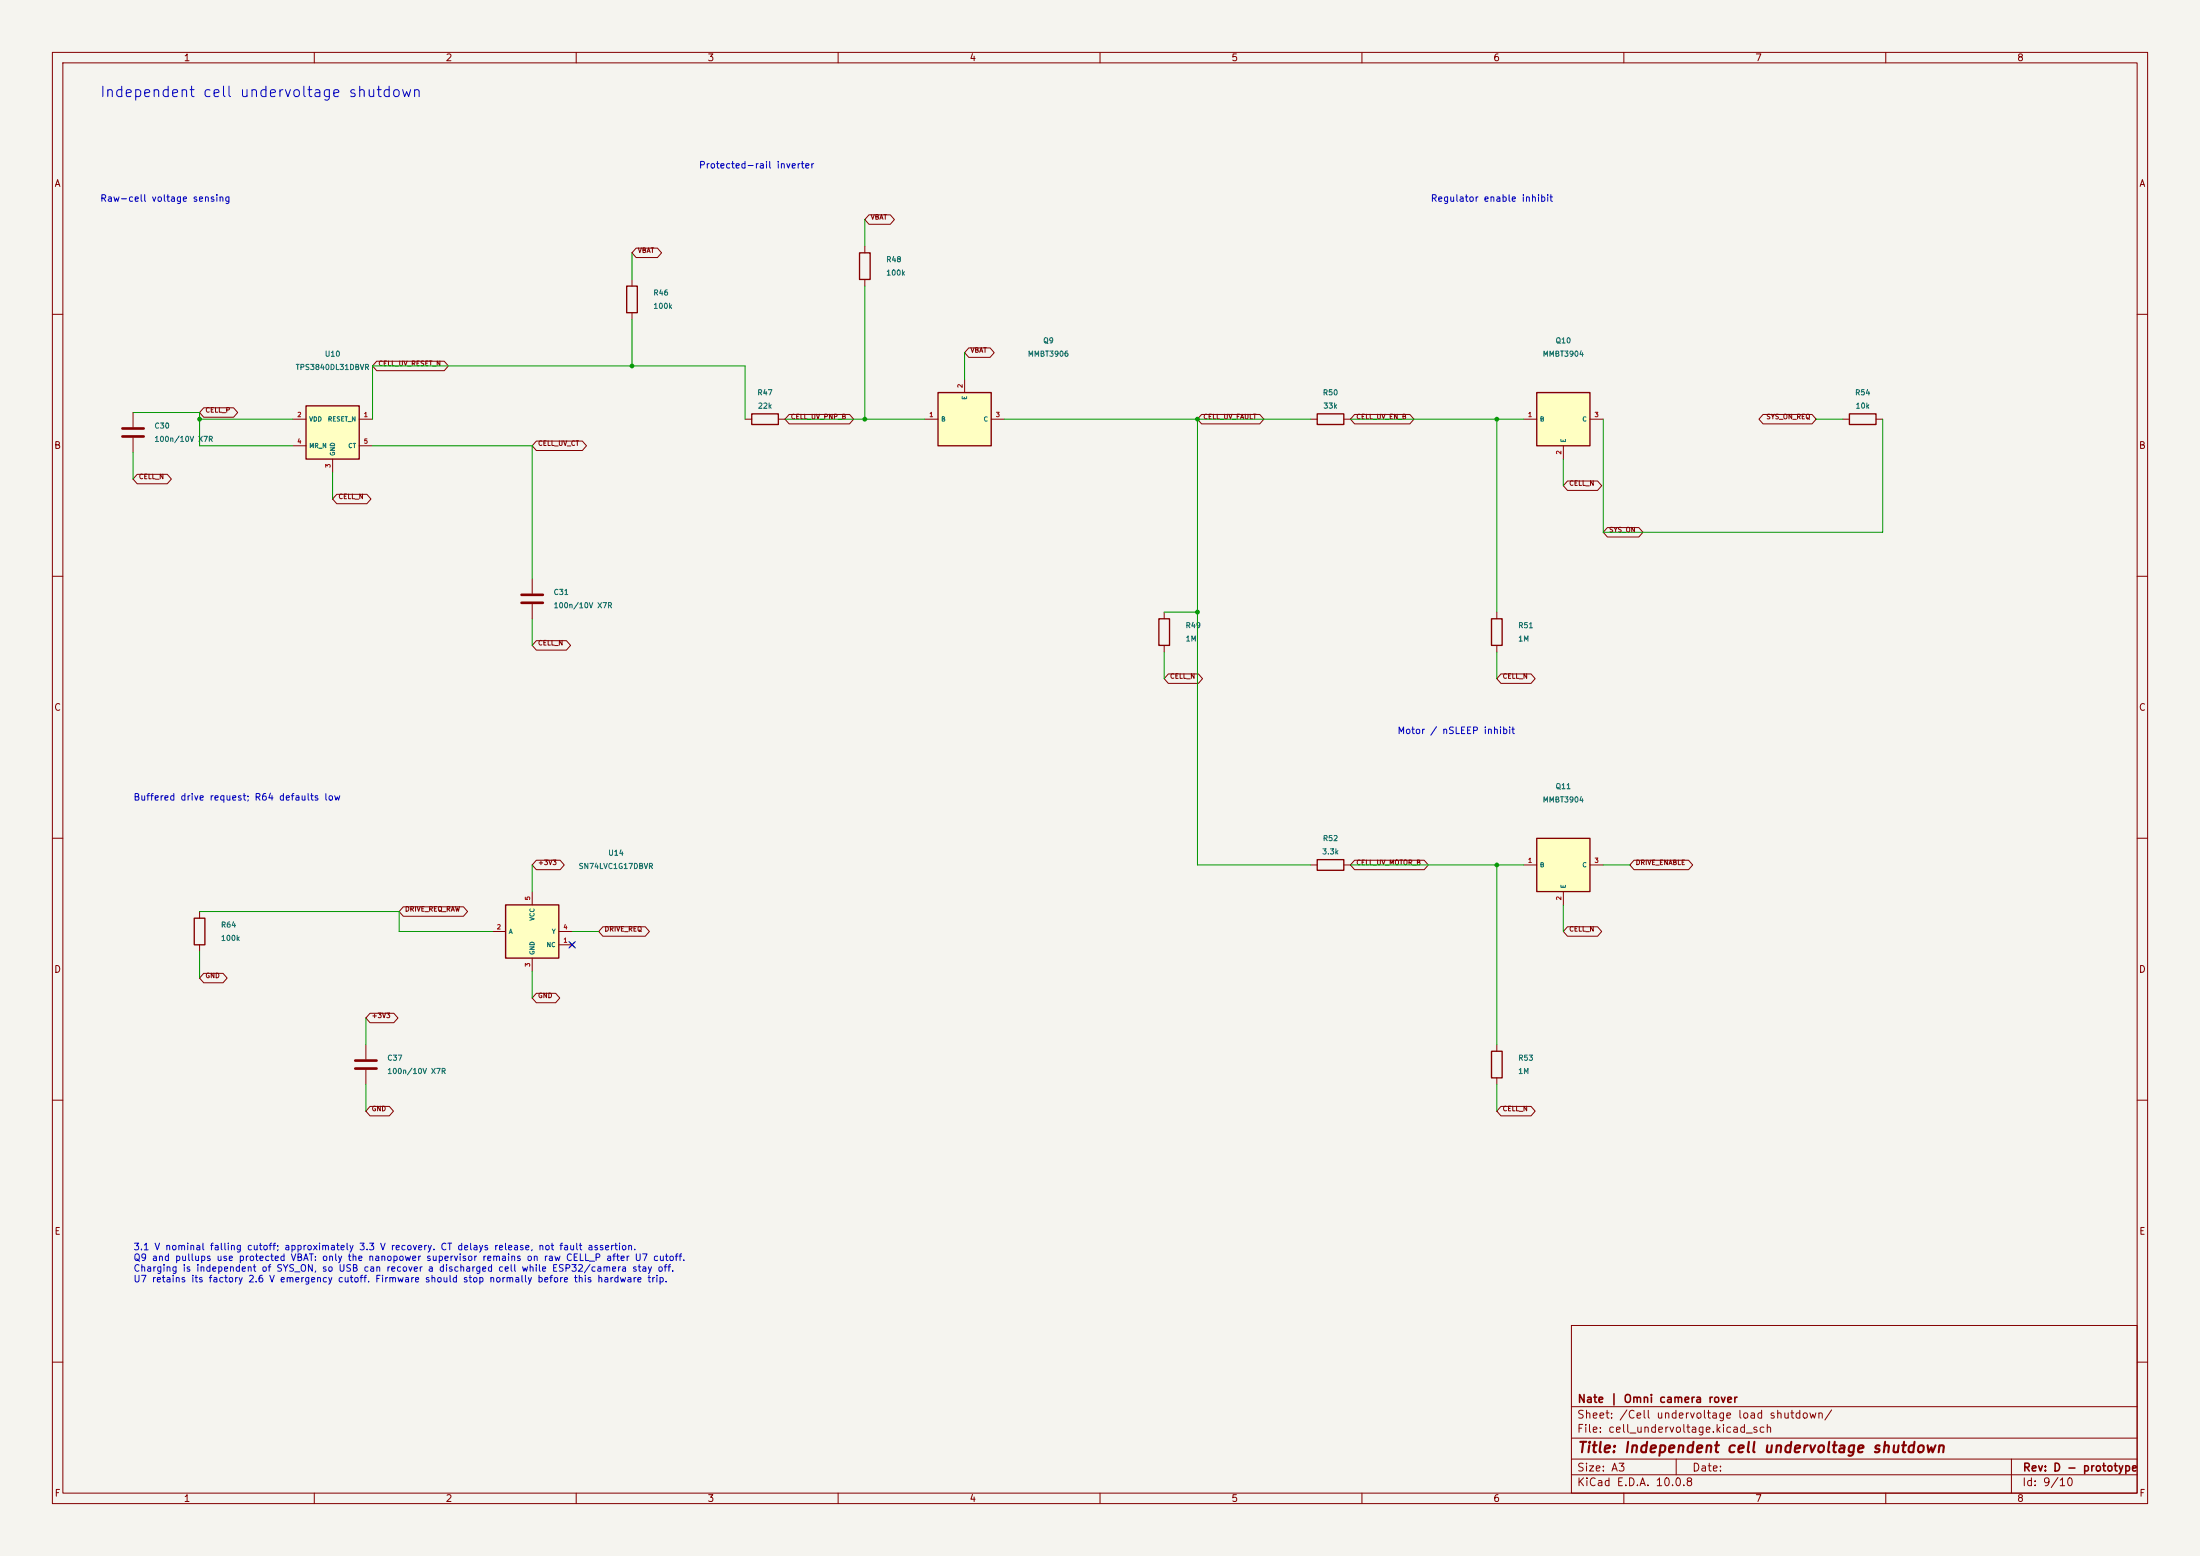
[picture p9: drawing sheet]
(kicad_sch (version 20230121) (generator eeschema) (paper "A3") (title_block (title "Independent cell undervoltage shutdown") (rev "D - prototype") (company "Nate | Omni camera rover"))
(lib_symbols (symbol "UGV:NPN_123" (in_bom yes) (on_board yes)(property "Reference" "U" (at 0 9 0) (effects (font (size 1 1))))(property "Value" "NPN_123" (at 0 7 0) (effects (font (size 1 1))))(symbol "NPN_123_0_1" (rectangle (start -5.08 5.08) (end 5.08 -5.08) (stroke (width 0.254) (type default)) (fill (type background))))(symbol "NPN_123_1_1"(pin passive line (at -7.62 0 0) (length 2.54) (name "B" (effects (font (size .85 .85)))) (number "1" (effects (font (size .85 .85)))))(pin passive line (at 0 -7.62 90) (length 2.54) (name "E" (effects (font (size .85 .85)))) (number "2" (effects (font (size .85 .85)))))(pin passive line (at 7.62 0 180) (length 2.54) (name "C" (effects (font (size .85 .85)))) (number "3" (effects (font (size .85 .85)))))))(symbol "UGV:Device__C" (pin_numbers hide) (pin_names (offset 0.254)) (in_bom yes) (on_board yes) (property "Reference" "C" (at 0.635 2.54 0) (effects (font (size 1.27 1.27)) (justify left))) (property "Value" "C" (at 0.635 -2.54 0) (effects (font (size 1.27 1.27)) (justify left))) (property "Footprint" "" (at 0.9652 -3.81 0) (effects (font (size 1.27 1.27)) hide)) (property "Datasheet" "~" (at 0 0 0) (effects (font (size 1.27 1.27)) hide)) (property "ki_keywords" "cap capacitor" (at 0 0 0) (effects (font (size 1.27 1.27)) hide)) (property "ki_description" "Unpolarized capacitor" (at 0 0 0) (effects (font (size 1.27 1.27)) hide)) (property "ki_fp_filters" "C_*" (at 0 0 0) (effects (font (size 1.27 1.27)) hide)) (symbol "Device__C_0_1" (polyline (pts (xy -2.032 -0.762) (xy 2.032 -0.762)) (stroke (width 0.508) (type default)) (fill (type none))) (polyline (pts (xy -2.032 0.762) (xy 2.032 0.762)) (stroke (width 0.508) (type default)) (fill (type none)))) (symbol "Device__C_1_1" (pin passive line (at 0 3.81 270) (length 2.794) (name "~" (effects (font (size 1.27 1.27)))) (number "1" (effects (font (size 1.27 1.27))))) (pin passive line (at 0 -3.81 90) (length 2.794) (name "~" (effects (font (size 1.27 1.27)))) (number "2" (effects (font (size 1.27 1.27)))))))(symbol "UGV:PNP_123" (in_bom yes) (on_board yes)(property "Reference" "U" (at 0 9 0) (effects (font (size 1 1))))(property "Value" "PNP_123" (at 0 7 0) (effects (font (size 1 1))))(symbol "PNP_123_0_1" (rectangle (start -5.08 5.08) (end 5.08 -5.08) (stroke (width 0.254) (type default)) (fill (type background))))(symbol "PNP_123_1_1"(pin passive line (at -7.62 0 0) (length 2.54) (name "B" (effects (font (size .85 .85)))) (number "1" (effects (font (size .85 .85)))))(pin passive line (at 0 7.62 270) (length 2.54) (name "E" (effects (font (size .85 .85)))) (number "2" (effects (font (size .85 .85)))))(pin passive line (at 7.62 0 180) (length 2.54) (name "C" (effects (font (size .85 .85)))) (number "3" (effects (font (size .85 .85)))))))(symbol "UGV:Device__R" (pin_numbers hide) (pin_names (offset 0)) (in_bom yes) (on_board yes) (property "Reference" "R" (at 2.032 0 90) (effects (font (size 1.27 1.27)))) (property "Value" "R" (at 0 0 90) (effects (font (size 1.27 1.27)))) (property "Footprint" "" (at -1.778 0 90) (effects (font (size 1.27 1.27)) hide)) (property "Datasheet" "~" (at 0 0 0) (effects (font (size 1.27 1.27)) hide)) (property "ki_keywords" "R res resistor" (at 0 0 0) (effects (font (size 1.27 1.27)) hide)) (property "ki_description" "Resistor" (at 0 0 0) (effects (font (size 1.27 1.27)) hide)) (property "ki_fp_filters" "R_*" (at 0 0 0) (effects (font (size 1.27 1.27)) hide)) (symbol "Device__R_0_1" (rectangle (start -1.016 -2.54) (end 1.016 2.54) (stroke (width 0.254) (type default)) (fill (type none)))) (symbol "Device__R_1_1" (pin passive line (at 0 3.81 270) (length 1.27) (name "~" (effects (font (size 1.27 1.27)))) (number "1" (effects (font (size 1.27 1.27))))) (pin passive line (at 0 -3.81 90) (length 1.27) (name "~" (effects (font (size 1.27 1.27)))) (number "2" (effects (font (size 1.27 1.27)))))))(symbol "UGV:TPS3840_DL_DBV" (in_bom yes) (on_board yes)(property "Reference" "U" (at 0 9 0) (effects (font (size 1 1))))(property "Value" "TPS3840_DL_DBV" (at 0 7 0) (effects (font (size 1 1))))(symbol "TPS3840_DL_DBV_0_1" (rectangle (start -5.08 5.08) (end 5.08 -5.08) (stroke (width 0.254) (type default)) (fill (type background))))(symbol "TPS3840_DL_DBV_1_1"(pin open_collector line (at 7.62 2.54 180) (length 2.54) (name "RESET_N" (effects (font (size .85 .85)))) (number "1" (effects (font (size .85 .85)))))(pin power_in line (at -7.62 2.54 0) (length 2.54) (name "VDD" (effects (font (size .85 .85)))) (number "2" (effects (font (size .85 .85)))))(pin power_in line (at 0 -7.62 90) (length 2.54) (name "GND" (effects (font (size .85 .85)))) (number "3" (effects (font (size .85 .85)))))(pin input line (at -7.62 -2.54 0) (length 2.54) (name "MR_N" (effects (font (size .85 .85)))) (number "4" (effects (font (size .85 .85)))))(pin passive line (at 7.62 -2.54 180) (length 2.54) (name "CT" (effects (font (size .85 .85)))) (number "5" (effects (font (size .85 .85)))))))(symbol "UGV:LVC1G17_DBV" (in_bom yes) (on_board yes)(property "Reference" "U" (at 0 9 0) (effects (font (size 1 1))))(property "Value" "LVC1G17_DBV" (at 0 7 0) (effects (font (size 1 1))))(symbol "LVC1G17_DBV_0_1" (rectangle (start -5.08 5.08) (end 5.08 -5.08) (stroke (width 0.254) (type default)) (fill (type background))))(symbol "LVC1G17_DBV_1_1"(pin no_connect line (at 7.62 -2.54 180) (length 2.54) (name "NC" (effects (font (size .85 .85)))) (number "1" (effects (font (size .85 .85)))))(pin input line (at -7.62 0 0) (length 2.54) (name "A" (effects (font (size .85 .85)))) (number "2" (effects (font (size .85 .85)))))(pin power_in line (at 0 -7.62 90) (length 2.54) (name "GND" (effects (font (size .85 .85)))) (number "3" (effects (font (size .85 .85)))))(pin output line (at 7.62 0 180) (length 2.54) (name "Y" (effects (font (size .85 .85)))) (number "4" (effects (font (size .85 .85)))))(pin power_in line (at 0 7.62 270) (length 2.54) (name "VCC" (effects (font (size .85 .85)))) (number "5" (effects (font (size .85 .85))))))))
(symbol (lib_id "UGV:LVC1G17_DBV") (at 101.6 177.8 0) (unit 1) (in_bom yes) (on_board yes) (dnp no)(property "Reference" "U14" (at 117.6 162.8 0) (effects (font (size 1.0 1.0)) ))(property "Value" "SN74LVC1G17DBVR" (at 117.6 165.34 0) (effects (font (size 1.0 1.0)) ))(property "Footprint" "UGV:Camera_SOT23_5" (at 101.6 177.8 0) (effects (font (size 1 1)) hide))(pin "1")(pin "2")(pin "3")(pin "4")(pin "5"))
(symbol (lib_id "UGV:Device__R") (at 38.1 177.8 0) (unit 1) (in_bom yes) (on_board yes) (dnp no)(property "Reference" "R64" (at 42.1 176.53 0) (effects (font (size 1.0 1.0)) (justify left)))(property "Value" "100k" (at 42.1 179.07000000000002 0) (effects (font (size 1.0 1.0)) (justify left)))(property "Footprint" "UGV:Resistor_SMD__R_0603_1608Metric" (at 38.1 177.8 0) (effects (font (size 1 1)) hide))(pin "1")(pin "2"))
(symbol (lib_id "UGV:Device__C") (at 69.85 203.2 0) (unit 1) (in_bom yes) (on_board yes) (dnp no)(property "Reference" "C37" (at 73.85 201.92999999999998 0) (effects (font (size 1.0 1.0)) (justify left)))(property "Value" "100n/10V X7R" (at 73.85 204.47 0) (effects (font (size 1.0 1.0)) (justify left)))(property "Footprint" "UGV:Capacitor_SMD__C_0603_1608Metric" (at 69.85 203.2 0) (effects (font (size 1 1)) hide))(pin "1")(pin "2"))
(symbol (lib_id "UGV:TPS3840_DL_DBV") (at 63.5 82.55 0) (unit 1) (in_bom yes) (on_board yes) (dnp no)(property "Reference" "U10" (at 63.5 67.55 0) (effects (font (size 1.0 1.0)) ))(property "Value" "TPS3840DL31DBVR" (at 63.5 70.09 0) (effects (font (size 1.0 1.0)) ))(property "Footprint" "UGV:Camera_SOT23_5" (at 50.8 45.72 0) (effects (font (size 1 1)) hide))(pin "1")(pin "2")(pin "3")(pin "4")(pin "5"))
(symbol (lib_id "UGV:Device__C") (at 25.4 82.55 0) (unit 1) (in_bom yes) (on_board yes) (dnp no)(property "Reference" "C30" (at 29.4 81.28 0) (effects (font (size 1.0 1.0)) (justify left)))(property "Value" "100n/10V X7R" (at 29.4 83.82 0) (effects (font (size 1.0 1.0)) (justify left)))(property "Footprint" "UGV:Capacitor_SMD__C_0603_1608Metric" (at 142.24 182.88 0) (effects (font (size 1 1)) hide))(pin "1")(pin "2"))
(symbol (lib_id "UGV:Device__C") (at 101.6 114.3 0) (unit 1) (in_bom yes) (on_board yes) (dnp no)(property "Reference" "C31" (at 105.6 113.03 0) (effects (font (size 1.0 1.0)) (justify left)))(property "Value" "100n/10V X7R" (at 105.6 115.57 0) (effects (font (size 1.0 1.0)) (justify left)))(property "Footprint" "UGV:Capacitor_SMD__C_0603_1608Metric" (at 233.68 182.88 0) (effects (font (size 1 1)) hide))(pin "1")(pin "2"))
(symbol (lib_id "UGV:Device__R") (at 120.65 57.15 0) (unit 1) (in_bom yes) (on_board yes) (dnp no)(property "Reference" "R46" (at 124.65 55.879999999999995 0) (effects (font (size 1.0 1.0)) (justify left)))(property "Value" "100k" (at 124.65 58.42 0) (effects (font (size 1.0 1.0)) (justify left)))(property "Footprint" "UGV:Resistor_SMD__R_0603_1608Metric" (at 50.8 91.44 0) (effects (font (size 1 1)) hide))(pin "1")(pin "2"))
(symbol (lib_id "UGV:Device__R") (at 146.05 80.01 90) (unit 1) (in_bom yes) (on_board yes) (dnp no)(property "Reference" "R47" (at 146.05 74.93 90) (effects (font (size 1.0 1.0)) ))(property "Value" "22k" (at 146.05 77.47 90) (effects (font (size 1.0 1.0)) ))(property "Footprint" "UGV:Resistor_SMD__R_0603_1608Metric" (at 142.24 91.44 0) (effects (font (size 1 1)) hide))(pin "1")(pin "2"))
(symbol (lib_id "UGV:PNP_123") (at 184.15 80.01 0) (unit 1) (in_bom yes) (on_board yes) (dnp no)(property "Reference" "Q9" (at 200.15 65.01 0) (effects (font (size 1.0 1.0)) ))(property "Value" "MMBT3906" (at 200.15 67.55000000000001 0) (effects (font (size 1.0 1.0)) ))(property "Footprint" "UGV:Package_TO_SOT_SMD__SOT-23" (at 142.24 45.72 0) (effects (font (size 1 1)) hide))(pin "1")(pin "2")(pin "3"))
(symbol (lib_id "UGV:Device__R") (at 165.1 50.8 0) (unit 1) (in_bom yes) (on_board yes) (dnp no)(property "Reference" "R48" (at 169.1 49.529999999999994 0) (effects (font (size 1.0 1.0)) (justify left)))(property "Value" "100k" (at 169.1 52.07 0) (effects (font (size 1.0 1.0)) (justify left)))(property "Footprint" "UGV:Resistor_SMD__R_0603_1608Metric" (at 233.68 91.44 0) (effects (font (size 1 1)) hide))(pin "1")(pin "2"))
(symbol (lib_id "UGV:Device__R") (at 222.25 120.65 0) (unit 1) (in_bom yes) (on_board yes) (dnp no)(property "Reference" "R49" (at 226.25 119.38000000000001 0) (effects (font (size 1.0 1.0)) (justify left)))(property "Value" "1M" (at 226.25 121.92 0) (effects (font (size 1.0 1.0)) (justify left)))(property "Footprint" "UGV:Resistor_SMD__R_0603_1608Metric" (at 325.12 91.44 0) (effects (font (size 1 1)) hide))(pin "1")(pin "2"))
(symbol (lib_id "UGV:Device__R") (at 254.0 80.01 90) (unit 1) (in_bom yes) (on_board yes) (dnp no)(property "Reference" "R50" (at 254.0 74.93 90) (effects (font (size 1.0 1.0)) ))(property "Value" "33k" (at 254.0 77.47 90) (effects (font (size 1.0 1.0)) ))(property "Footprint" "UGV:Resistor_SMD__R_0603_1608Metric" (at 50.8 137.16 0) (effects (font (size 1 1)) hide))(pin "1")(pin "2"))
(symbol (lib_id "UGV:NPN_123") (at 298.45 80.01 0) (unit 1) (in_bom yes) (on_board yes) (dnp no)(property "Reference" "Q10" (at 298.45 65.01 0) (effects (font (size 1.0 1.0)) ))(property "Value" "MMBT3904" (at 298.45 67.55000000000001 0) (effects (font (size 1.0 1.0)) ))(property "Footprint" "UGV:Package_TO_SOT_SMD__SOT-23" (at 233.68 45.72 0) (effects (font (size 1 1)) hide))(pin "1")(pin "2")(pin "3"))
(symbol (lib_id "UGV:Device__R") (at 285.75 120.65 0) (unit 1) (in_bom yes) (on_board yes) (dnp no)(property "Reference" "R51" (at 289.75 119.38000000000001 0) (effects (font (size 1.0 1.0)) (justify left)))(property "Value" "1M" (at 289.75 121.92 0) (effects (font (size 1.0 1.0)) (justify left)))(property "Footprint" "UGV:Resistor_SMD__R_0603_1608Metric" (at 142.24 137.16 0) (effects (font (size 1 1)) hide))(pin "1")(pin "2"))
(symbol (lib_id "UGV:Device__R") (at 254.0 165.1 90) (unit 1) (in_bom yes) (on_board yes) (dnp no)(property "Reference" "R52" (at 254.0 160.01999999999998 90) (effects (font (size 1.0 1.0)) ))(property "Value" "3.3k" (at 254.0 162.56 90) (effects (font (size 1.0 1.0)) ))(property "Footprint" "UGV:Resistor_SMD__R_0603_1608Metric" (at 233.68 137.16 0) (effects (font (size 1 1)) hide))(pin "1")(pin "2"))
(symbol (lib_id "UGV:NPN_123") (at 298.45 165.1 0) (unit 1) (in_bom yes) (on_board yes) (dnp no)(property "Reference" "Q11" (at 298.45 150.1 0) (effects (font (size 1.0 1.0)) ))(property "Value" "MMBT3904" (at 298.45 152.64 0) (effects (font (size 1.0 1.0)) ))(property "Footprint" "UGV:Package_TO_SOT_SMD__SOT-23" (at 325.12 45.72 0) (effects (font (size 1 1)) hide))(pin "1")(pin "2")(pin "3"))
(symbol (lib_id "UGV:Device__R") (at 285.75 203.2 0) (unit 1) (in_bom yes) (on_board yes) (dnp no)(property "Reference" "R53" (at 289.75 201.92999999999998 0) (effects (font (size 1.0 1.0)) (justify left)))(property "Value" "1M" (at 289.75 204.47 0) (effects (font (size 1.0 1.0)) (justify left)))(property "Footprint" "UGV:Resistor_SMD__R_0603_1608Metric" (at 325.12 137.16 0) (effects (font (size 1 1)) hide))(pin "1")(pin "2"))
(symbol (lib_id "UGV:Device__R") (at 355.6 80.01 90) (unit 1) (in_bom yes) (on_board yes) (dnp no)(property "Reference" "R54" (at 355.6 74.93 90) (effects (font (size 1.0 1.0)) ))(property "Value" "10k" (at 355.6 77.47 90) (effects (font (size 1.0 1.0)) ))(property "Footprint" "UGV:Resistor_SMD__R_0603_1608Metric" (at 50.8 182.88 0) (effects (font (size 1 1)) hide))(pin "1")(pin "2"))
(wire (pts (xy 55.88000 80.01000) (xy 38.10000 80.01000)) (stroke (width 0) (type default)))
(wire (pts (xy 55.88000 85.09000) (xy 38.10000 85.09000)) (stroke (width 0) (type default)))
(wire (pts (xy 25.40000 78.74000) (xy 38.10000 78.74000)) (stroke (width 0) (type default)))
(wire (pts (xy 38.10000 78.74000) (xy 38.10000 80.01000)) (stroke (width 0) (type default)))
(wire (pts (xy 38.10000 80.01000) (xy 38.10000 85.09000)) (stroke (width 0) (type default)))
(global_label "CELL_P" (shape bidirectional) (at 38.10000 78.74000 0) (effects (font (size 0.9 0.9)) (justify left bottom)))
(wire (pts (xy 71.12000 80.01000) (xy 71.12000 69.85000)) (stroke (width 0) (type default)))
(wire (pts (xy 120.65000 60.96000) (xy 120.65000 69.85000)) (stroke (width 0) (type default)))
(wire (pts (xy 142.24000 80.01000) (xy 142.24000 69.85000)) (stroke (width 0) (type default)))
(wire (pts (xy 71.12000 69.85000) (xy 120.65000 69.85000)) (stroke (width 0) (type default)))
(wire (pts (xy 120.65000 69.85000) (xy 142.24000 69.85000)) (stroke (width 0) (type default)))
(global_label "CELL_UV_RESET_N" (shape bidirectional) (at 71.12000 69.85000 0) (effects (font (size 0.9 0.9)) (justify left bottom)))
(wire (pts (xy 71.12000 85.09000) (xy 101.60000 85.09000)) (stroke (width 0) (type default)))
(wire (pts (xy 101.60000 85.09000) (xy 101.60000 110.49000)) (stroke (width 0) (type default)))
(global_label "CELL_UV_CT" (shape bidirectional) (at 101.60000 85.09000 0) (effects (font (size 0.9 0.9)) (justify left bottom)))
(wire (pts (xy 165.10000 54.61000) (xy 165.10000 80.01000)) (stroke (width 0) (type default)))
(wire (pts (xy 149.86000 80.01000) (xy 165.10000 80.01000)) (stroke (width 0) (type default)))
(wire (pts (xy 165.10000 80.01000) (xy 176.53000 80.01000)) (stroke (width 0) (type default)))
(global_label "CELL_UV_PNP_B" (shape bidirectional) (at 149.86000 80.01000 0) (effects (font (size 0.9 0.9)) (justify left bottom)))
(wire (pts (xy 191.77000 80.01000) (xy 228.60000 80.01000)) (stroke (width 0) (type default)))
(wire (pts (xy 222.25000 116.84000) (xy 228.60000 116.84000)) (stroke (width 0) (type default)))
(wire (pts (xy 250.19000 80.01000) (xy 228.60000 80.01000)) (stroke (width 0) (type default)))
(wire (pts (xy 250.19000 165.10000) (xy 228.60000 165.10000)) (stroke (width 0) (type default)))
(wire (pts (xy 228.60000 80.01000) (xy 228.60000 116.84000)) (stroke (width 0) (type default)))
(wire (pts (xy 228.60000 116.84000) (xy 228.60000 165.10000)) (stroke (width 0) (type default)))
(global_label "CELL_UV_FAULT" (shape bidirectional) (at 228.60000 80.01000 0) (effects (font (size 0.9 0.9)) (justify left bottom)))
(wire (pts (xy 285.75000 116.84000) (xy 285.75000 80.01000)) (stroke (width 0) (type default)))
(wire (pts (xy 257.81000 80.01000) (xy 285.75000 80.01000)) (stroke (width 0) (type default)))
(wire (pts (xy 285.75000 80.01000) (xy 290.83000 80.01000)) (stroke (width 0) (type default)))
(global_label "CELL_UV_EN_B" (shape bidirectional) (at 257.81000 80.01000 0) (effects (font (size 0.9 0.9)) (justify left bottom)))
(wire (pts (xy 285.75000 199.39000) (xy 285.75000 165.10000)) (stroke (width 0) (type default)))
(wire (pts (xy 257.81000 165.10000) (xy 285.75000 165.10000)) (stroke (width 0) (type default)))
(wire (pts (xy 285.75000 165.10000) (xy 290.83000 165.10000)) (stroke (width 0) (type default)))
(global_label "CELL_UV_MOTOR_B" (shape bidirectional) (at 257.81000 165.10000 0) (effects (font (size 0.9 0.9)) (justify left bottom)))
(wire (pts (xy 306.07000 80.01000) (xy 306.07000 101.60000)) (stroke (width 0) (type default)))
(wire (pts (xy 359.41000 80.01000) (xy 359.41000 101.60000)) (stroke (width 0) (type default)))
(wire (pts (xy 306.07000 101.60000) (xy 359.41000 101.60000)) (stroke (width 0) (type default)))
(global_label "SYS_ON" (shape bidirectional) (at 306.07000 101.60000 0) (effects (font (size 0.9 0.9)) (justify left bottom)))
(wire (pts (xy 93.98000 177.80000) (xy 76.20000 177.80000)) (stroke (width 0) (type default)))
(wire (pts (xy 38.10000 173.99000) (xy 76.20000 173.99000)) (stroke (width 0) (type default)))
(wire (pts (xy 76.20000 173.99000) (xy 76.20000 177.80000)) (stroke (width 0) (type default)))
(global_label "DRIVE_REQ_RAW" (shape bidirectional) (at 76.20000 173.99000 0) (effects (font (size 0.9 0.9)) (justify left bottom)))
(text "Buffered drive request; R64 defaults low" (at 25.4 152.4 0) (effects (font (size 1.27 1.27)) (justify left)))
(text "Raw-cell voltage sensing" (at 19.05 38.1 0) (effects (font (size 1.27 1.27)) (justify left)))
(text "Protected-rail inverter" (at 133.35 31.75 0) (effects (font (size 1.27 1.27)) (justify left)))
(text "Regulator enable inhibit" (at 273.05 38.1 0) (effects (font (size 1.27 1.27)) (justify left)))
(text "Motor / nSLEEP inhibit" (at 266.7 139.7 0) (effects (font (size 1.27 1.27)) (justify left)))
(text "3.1 V nominal falling cutoff; approximately 3.3 V recovery. CT delays release, not fault assertion.\nQ9 and pullups use protected VBAT: only the nanopower supervisor remains on raw CELL_P after U7 cutoff.\nCharging is independent of SYS_ON, so USB can recover a discharged cell while ESP32/camera stay off.\nU7 retains its factory 2.6 V emergency cutoff. Firmware should stop normally before this hardware trip." (at 25.4 241.3 0) (effects (font (size 1.27 1.27)) (justify left)))
(no_connect (at 109.22000 180.34000))
(wire (pts (xy 101.60000 185.42000) (xy 101.60000 190.50000)) (stroke (width 0) (type default)))
(global_label "GND" (shape bidirectional) (at 101.60000 190.50000 0) (effects (font (size 0.9 0.9)) (justify left bottom)))
(wire (pts (xy 109.22000 177.80000) (xy 114.30000 177.80000)) (stroke (width 0) (type default)))
(global_label "DRIVE_REQ" (shape bidirectional) (at 114.30000 177.80000 0) (effects (font (size 0.9 0.9)) (justify left bottom)))
(wire (pts (xy 101.60000 170.18000) (xy 101.60000 165.10000)) (stroke (width 0) (type default)))
(global_label "+3V3" (shape bidirectional) (at 101.60000 165.10000 0) (effects (font (size 0.9 0.9)) (justify left bottom)))
(wire (pts (xy 38.10000 181.61000) (xy 38.10000 186.69000)) (stroke (width 0) (type default)))
(global_label "GND" (shape bidirectional) (at 38.10000 186.69000 0) (effects (font (size 0.9 0.9)) (justify left bottom)))
(wire (pts (xy 69.85000 199.39000) (xy 69.85000 194.31000)) (stroke (width 0) (type default)))
(global_label "+3V3" (shape bidirectional) (at 69.85000 194.31000 0) (effects (font (size 0.9 0.9)) (justify left bottom)))
(wire (pts (xy 69.85000 207.01000) (xy 69.85000 212.09000)) (stroke (width 0) (type default)))
(global_label "GND" (shape bidirectional) (at 69.85000 212.09000 0) (effects (font (size 0.9 0.9)) (justify left bottom)))
(wire (pts (xy 63.50000 90.17000) (xy 63.50000 95.25000)) (stroke (width 0) (type default)))
(global_label "CELL_N" (shape bidirectional) (at 63.50000 95.25000 0) (effects (font (size 0.9 0.9)) (justify left bottom)))
(wire (pts (xy 25.40000 86.36000) (xy 25.40000 91.44000)) (stroke (width 0) (type default)))
(global_label "CELL_N" (shape bidirectional) (at 25.40000 91.44000 0) (effects (font (size 0.9 0.9)) (justify left bottom)))
(wire (pts (xy 101.60000 118.11000) (xy 101.60000 123.19000)) (stroke (width 0) (type default)))
(global_label "CELL_N" (shape bidirectional) (at 101.60000 123.19000 0) (effects (font (size 0.9 0.9)) (justify left bottom)))
(wire (pts (xy 120.65000 53.34000) (xy 120.65000 48.26000)) (stroke (width 0) (type default)))
(global_label "VBAT" (shape bidirectional) (at 120.65000 48.26000 0) (effects (font (size 0.9 0.9)) (justify left bottom)))
(wire (pts (xy 184.15000 72.39000) (xy 184.15000 67.31000)) (stroke (width 0) (type default)))
(global_label "VBAT" (shape bidirectional) (at 184.15000 67.31000 0) (effects (font (size 0.9 0.9)) (justify left bottom)))
(wire (pts (xy 165.10000 46.99000) (xy 165.10000 41.91000)) (stroke (width 0) (type default)))
(global_label "VBAT" (shape bidirectional) (at 165.10000 41.91000 0) (effects (font (size 0.9 0.9)) (justify left bottom)))
(wire (pts (xy 222.25000 124.46000) (xy 222.25000 129.54000)) (stroke (width 0) (type default)))
(global_label "CELL_N" (shape bidirectional) (at 222.25000 129.54000 0) (effects (font (size 0.9 0.9)) (justify left bottom)))
(wire (pts (xy 298.45000 87.63000) (xy 298.45000 92.71000)) (stroke (width 0) (type default)))
(global_label "CELL_N" (shape bidirectional) (at 298.45000 92.71000 0) (effects (font (size 0.9 0.9)) (justify left bottom)))
(wire (pts (xy 285.75000 124.46000) (xy 285.75000 129.54000)) (stroke (width 0) (type default)))
(global_label "CELL_N" (shape bidirectional) (at 285.75000 129.54000 0) (effects (font (size 0.9 0.9)) (justify left bottom)))
(wire (pts (xy 298.45000 172.72000) (xy 298.45000 177.80000)) (stroke (width 0) (type default)))
(global_label "CELL_N" (shape bidirectional) (at 298.45000 177.80000 0) (effects (font (size 0.9 0.9)) (justify left bottom)))
(wire (pts (xy 306.07000 165.10000) (xy 311.15000 165.10000)) (stroke (width 0) (type default)))
(global_label "DRIVE_ENABLE" (shape bidirectional) (at 311.15000 165.10000 0) (effects (font (size 0.9 0.9)) (justify left bottom)))
(wire (pts (xy 285.75000 207.01000) (xy 285.75000 212.09000)) (stroke (width 0) (type default)))
(global_label "CELL_N" (shape bidirectional) (at 285.75000 212.09000 0) (effects (font (size 0.9 0.9)) (justify left bottom)))
(wire (pts (xy 351.79000 80.01000) (xy 346.71000 80.01000)) (stroke (width 0) (type default)))
(global_label "SYS_ON_REQ" (shape bidirectional) (at 346.71000 80.01000 180) (effects (font (size 0.9 0.9)) (justify right bottom)))
(junction (at 165.10000 80.01000) (diameter 0) (color 0 0 0 0))
(junction (at 228.60000 80.01000) (diameter 0) (color 0 0 0 0))
(junction (at 120.65000 69.85000) (diameter 0) (color 0 0 0 0))
(junction (at 228.60000 116.84000) (diameter 0) (color 0 0 0 0))
(junction (at 285.75000 80.01000) (diameter 0) (color 0 0 0 0))
(junction (at 285.75000 165.10000) (diameter 0) (color 0 0 0 0))
(junction (at 38.10000 80.01000) (diameter 0) (color 0 0 0 0))
(text "Independent cell undervoltage shutdown" (at 19.05 17.78 0) (effects (font (size 2.0 2.0)) (justify left))))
